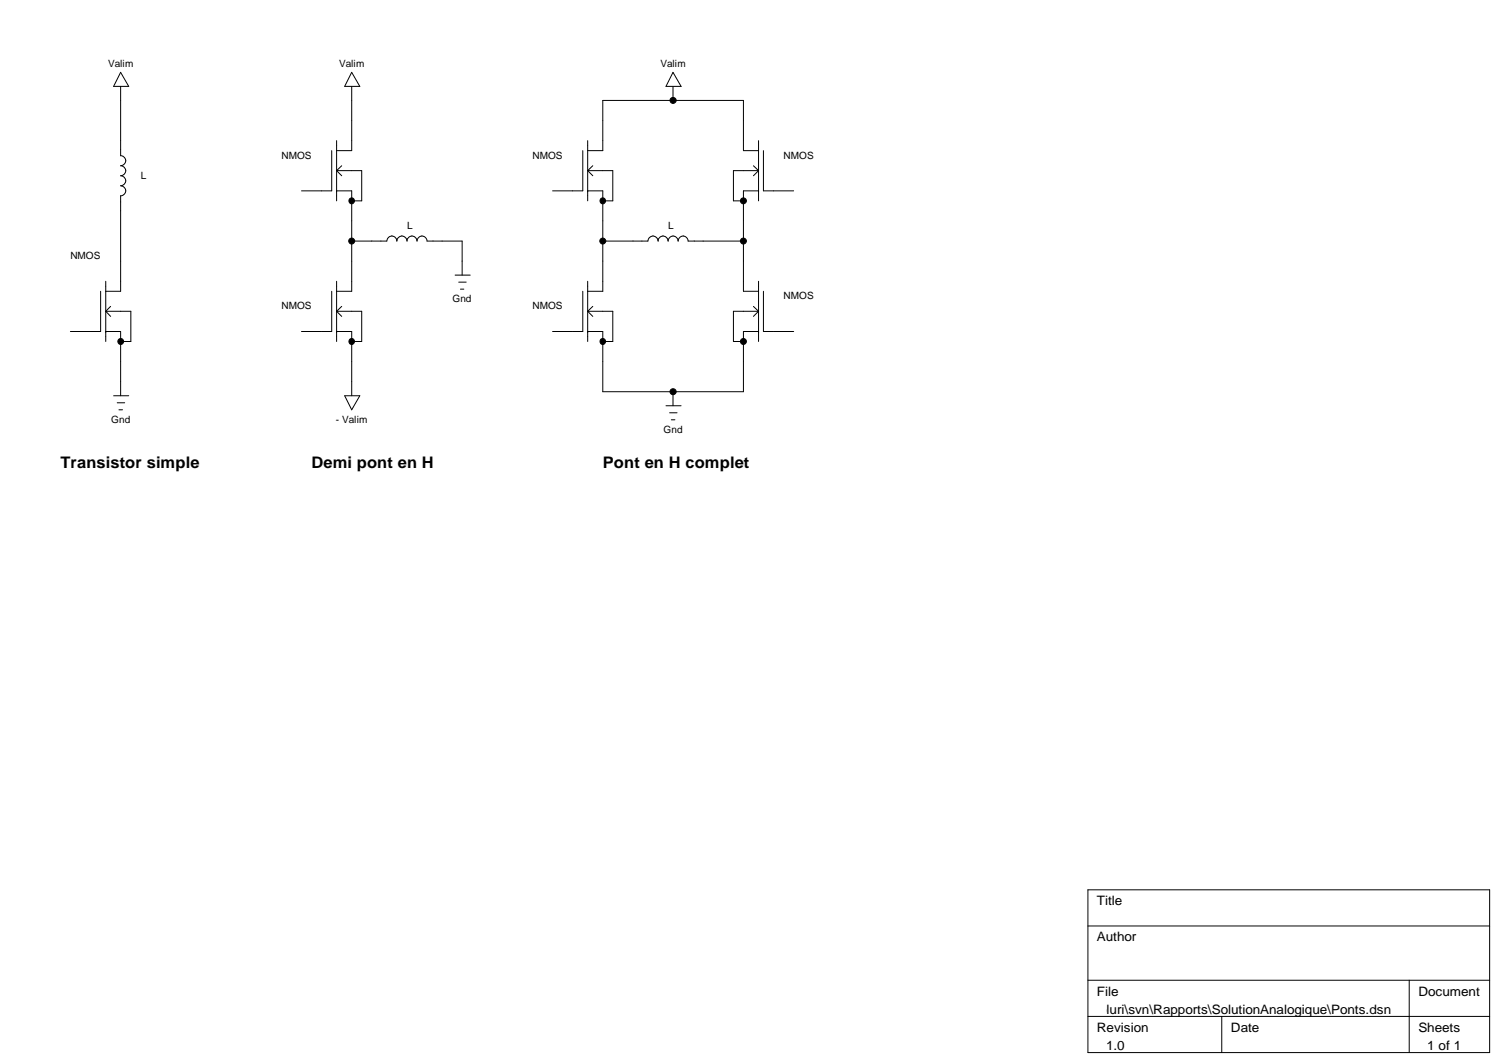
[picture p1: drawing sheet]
<svg xmlns="http://www.w3.org/2000/svg" width="297mm" height="210mm" viewBox="0 0 297 210" stroke-linecap="round" stroke-linejoin="round" font-family="sans-serif">
<g fill="#000">
<circle cx="133.9" cy="20" r=".61"/>
<circle cx="70" cy="39.9" r=".56"/>
<circle cx="119.9" cy="39.9" r=".56"/>
<circle cx="147.9" cy="40" r=".59"/>
<circle cx="70" cy="48" r=".59"/>
<circle cx="119.9" cy="48" r=".59"/>
<circle cx="147.9" cy="48" r=".59"/>
<circle cx="24" cy="67.9" r=".59"/>
<circle cx="70" cy="67.9" r=".56"/>
<circle cx="119.9" cy="67.9" r=".56"/>
<circle cx="133.9" cy="77.9" r=".61"/>
<circle cx="147.9" cy="67.9" r=".59"/>
</g>
<g fill="none" stroke="#000" stroke-width=".2">
<path d="M24 17.2v13.8h.3a1.01 1.01 0 0 1 .7 1.1 1.01 1.01 0 0 1-1 .9 1 1 0 0 1 1 1 1 1 0 0 1-1 1 1 1 0 0 1 1 1 1 1 0 0 1-1 1 1.01 1.01 0 0 1 1 .8 1.01 1.01 0 0 1-.7 1.1h-.3v19.1h-3M24 14.4l1.6 2.8h-3zM70 17.2v12.8h-3M70 14.4l1.6 2.8h-3zM133.9 14.4l1.6 2.8h-3zM133.9 17.2v2.8M66 30v8h-6M67 38h.1M67 38h3v20h-3M67 34h5v6h-2M67 34l1 1M67 28v12"/>
<path d="M68 33l-1 1M115.9 30v8h-6M116.9 38h.1M116.9 38h3v20h-3M116.9 34h5v6h-2M116.9 30h3v-10h28v10h3M116.9 34l1 1M116.9 28v12M117.9 33l-1 1M149.9 33l1 1M150.9 38h.1M150.9 38h-3v20h3"/>
<path d="M150.9 34h-5v6h2M150.9 34l-1 1M150.9 28v12M151.9 30v8h6M20 58v8h-6M21 56v11.9M66 58v8h-6M67 56v11.9M70 48h7a1.01 1.01 0 0 1 .9-1 1.01 1.01 0 0 1 1 .8v.2a1.02 1.02 0 0 1 1.1-1.1 1.02 1.02 0 0 1 1 1.1 .98 .98 0 0 1 .5-.9 .98 .98 0 0 1 1 .1l.3 .3 .2 .5a1 1 0 0 1 1-1.1 1 1 0 0 1 1 1.1h6.9v6.7M90.5 54.7h3.1M91.3 56.1h1.4M91.6 57.5h.7"/>
<path d="M115.9 58v8h-6M116.9 56v11.9M119.9 48h9a1.02 1.02 0 0 1 1-1.1 1.02 1.02 0 0 1 1 1.1 .98 .98 0 0 1 .6-.9 .98 .98 0 0 1 1 .1l.3 .3 .1 .5a1 1 0 0 1 1-1.1 1 1 0 0 1 1 1.1 1 1 0 0 1 1-1.1 1 1 0 0 1 1 1.1h11M150.9 56v11.9M151.9 58v8h6M21 66h.1M21 66h3v12.7M21 61.9h5v6h-2M21 61.9l1 1M22 61l-1 .9M22.6 78.7h3M67 66h.1"/>
<path d="M67 66h3v12.7M67 61.9h5v6h-2M67 61.9l1 1M68 61l-1 .9M68.6 78.7h3l-1.6 2.8zM116.9 66h.1M116.9 66h3v11.9h28v-11.9h3M116.9 61.9h5v6h-2M116.9 61.9l1 1M117.9 61l-1 .9M133.9 77.9v2.8M149.9 61l1 .9"/>
<path d="M150.9 66h.1M150.9 61.9h-5v6h2M150.9 61.9l-1 1M23.3 80.1h1.5M23.7 81.5h.7M132.5 80.7h3M133.2 82.1h1.5M133.6 83.5h.7M216.4 177h80v32.4h-80zM216.4 184.2h80M216.4 195h80M280.4 195v14.4"/>
<path d="M216.4 202.2h80M243.1 202.2v7.2"/>
<circle cx="133.9" cy="20" r=".61"/>
<circle cx="70" cy="39.9" r=".56"/>
<circle cx="119.9" cy="39.9" r=".56"/>
<circle cx="147.9" cy="40" r=".59"/>
<circle cx="70" cy="48" r=".59"/>
<circle cx="119.9" cy="48" r=".59"/>
<circle cx="147.9" cy="48" r=".59"/>
<circle cx="24" cy="67.9" r=".59"/>
<circle cx="70" cy="67.9" r=".56"/>
<circle cx="119.9" cy="67.9" r=".56"/>
<circle cx="133.9" cy="77.9" r=".61"/>
<circle cx="147.9" cy="67.9" r=".59"/>
</g>
<g font-size="3.2">
<text x="12" y="93.1">Transistor simple</text>
<text x="62" y="93.1">Demi pont en H</text>
<text x="119.9" y="93.1">Pont en H complet</text>
</g>
<g font-size="2.6">
<text x="218.2" y="180.1">Title</text>
<text x="218.2" y="187.3">Author</text>
<text x="200.4" y="201.7">D:\INSA\Projet pluri\svn\Rapports\SolutionAnalogique\Ponts.dsn</text>
<text x="218.2" y="198.1">File</text>
<text x="282.2" y="198.1">Document</text>
<text x="218.2" y="205.3">Revision</text>
<text x="220" y="208.9">1.0</text>
<text x="244.9" y="205.3">Date</text>
<text x="282.2" y="205.3">Sheets</text>
<text x="284" y="208.9">1 of 1</text>
</g>
<g font-size="2">
<text x="21.5" y="13.4">Valim</text>
<text x="67.5" y="13.4">Valim</text>
<text x="131.4" y="13.4">Valim</text>
<text x="28" y="35.6">L</text>
<text x="56" y="31.5">NMOS</text>
<text x="106" y="31.5">NMOS</text>
<text x="155.9" y="31.5">NMOS</text>
<text x="81" y="45.6">L</text>
<text x="132.9" y="45.6">L</text>
<text x="14" y="51.5">NMOS</text>
<text x="155.9" y="59.5">NMOS</text>
<text x="56" y="61.5">NMOS</text>
<text x="90" y="60.1">Gnd</text>
<text x="106" y="61.5">NMOS</text>
<text x="22.1" y="84.1">Gnd</text>
<text x="66.8" y="84.1">- Valim</text>
<text x="132" y="86.1">Gnd</text>
</g>
</svg>
